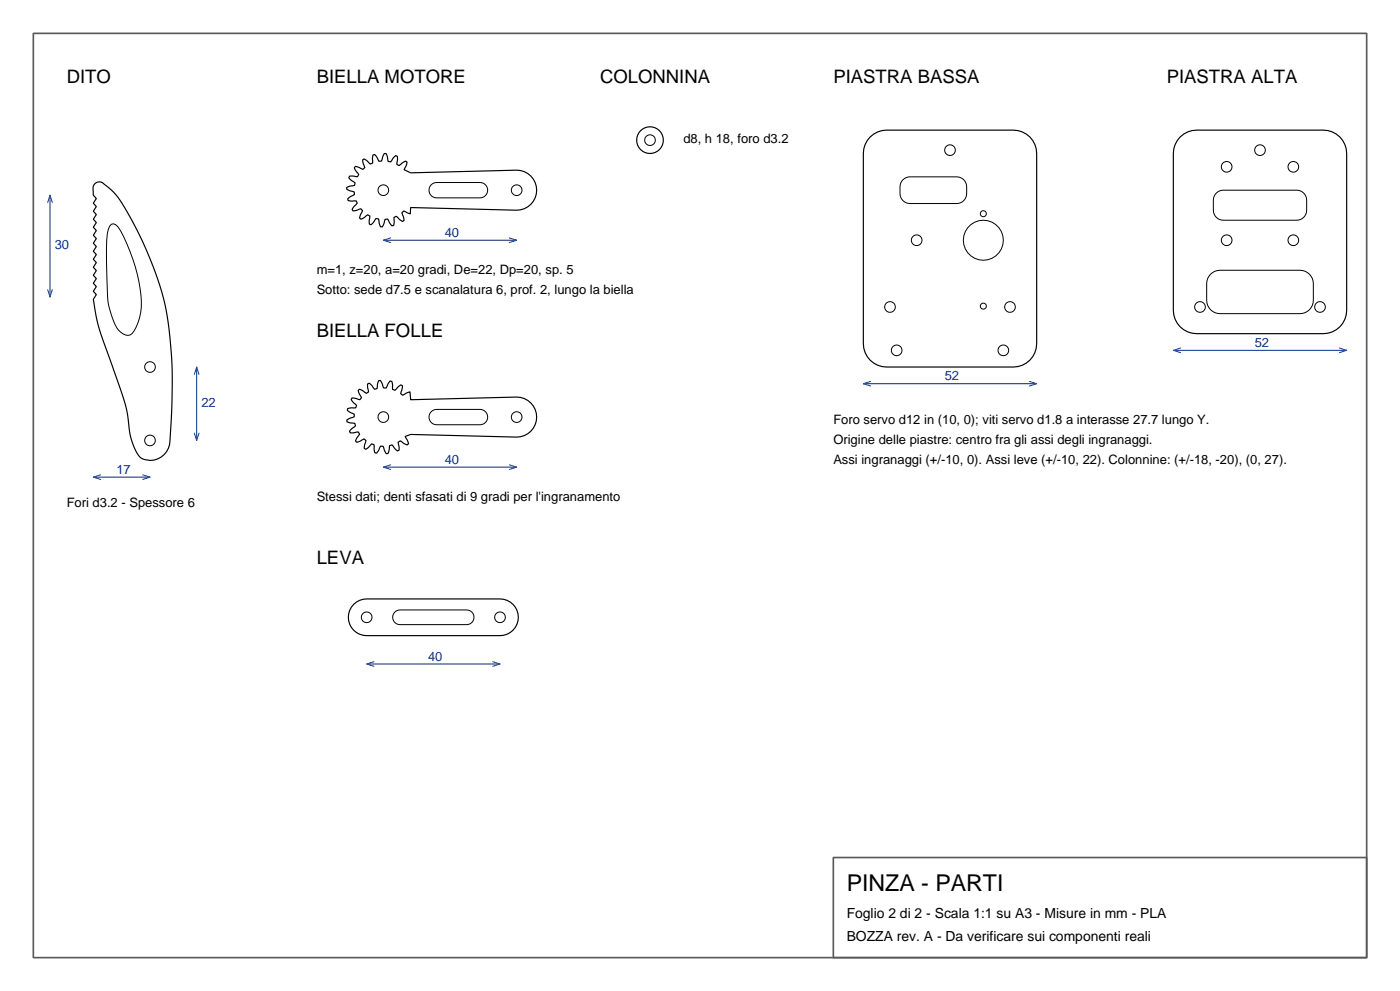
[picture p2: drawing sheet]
<svg xmlns="http://www.w3.org/2000/svg" width="420mm" height="297mm" viewBox="0 0 420 297" stroke-linecap="round" stroke-linejoin="round" font-family="sans-serif">
<path d="M10 10h400v277h-400zM250 257h159.9l.1 29.9-159.9 .1z" fill="none" stroke="#595959" stroke-width=".5"/>
<g fill="none" stroke="#000" stroke-width=".35">
<path d="M28.5 55a1.83 1.83 0 0 1 2.6 .1l.4 .3a20.5 20.5 0 0 1 6.6 8.1 101.8 101.8 0 0 1 12.1 31.4 166.6 166.6 0 0 1 .7 38.3 5.7 5.7 0 0 1-9.1 3.6 20.1 20.1 0 0 1-3.3-10.8 77.1 77.1 0 0 0-4.7-16l-.9-2.5a62.6 62.6 0 0 1-4.9-17.8l.9-1.4-.9-1 .9-1.4-.9-1 .9-1.4-.9-1 .9-1.4-.9-1 .9-1.4-.9-1 .9-1.4-.9-1 .9-1.4-.9-1 .9-1.4-.9-1 .9-1.4-.9-1 .9-1.4-.9-1 .9-1.4-.9-1 .9-1.4-.9-1 .9-1.4-.9-1v-2.6zM106.6 49.9l2.3 .9 .5-.6-.5-1.4a.87 .87 0 0 1 .3-1.2l1.9 1.6 .7-.3-.1-1.6a.87 .87 0 0 1 .7-1l1.3 2h.8l.4-1.5a.87 .87 0 0 1 .9-.8l.6 2.4 .8 .1 .8-1.2a.87 .87 0 0 1 1.2-.5l-.2 2.4 .7 .4 1.2-.9a.86 .86 0 0 1 1.2-.1l-.9 2.3 2 .9 31.8-.8a6 6 0 0 1 6 6 6 6 0 0 1-6 6l-31.8-.8-.1 1.9-2-.9-.5 .6 .5 1.4a.87 .87 0 0 1-.3 1.2l-1.9-1.6-.7 .3 .1 1.6a.87 .87 0 0 1-.7 1l-1.3-2h-.8l-.4 1.5a.87 .87 0 0 1-.9 .8l-.6-2.4-.8-.1-.8 1.2a.87 .87 0 0 1-1.2 .5l.2-2.4-.7-.4-1.2 .9a.86 .86 0 0 1-1.2 .1l.9-2.3-.6-.5-1.4 .5a.87 .87 0 0 1-1.2-.3l1.6-1.9-.3-.7-1.6 .1a.87 .87 0 0 1-1-.7l2-1.3v-.8l-1.5-.4a.87 .87 0 0 1-.8-.9l2.4-.6 .1-.8-1.2-.8a.87 .87 0 0 1-.5-1.2l2.4 .2 .4-.7-.9-1.2a.86 .86 0 0 1-.1-1.2zM261.1 41a7 7 0 0 1 4.9-2h38a7 7 0 0 1 7 7v57a7 7 0 0 1-7 7h-38a7 7 0 0 1-7-7v-57a7 7 0 0 1 2.1-5zM354.1 41a7 7 0 0 1 4.9-2h38a7 7 0 0 1 7 7v47a7 7 0 0 1-7 7h-38a7 7 0 0 1-7-7v-47a7 7 0 0 1 2.1-5zM107.4 117a1.01 1.01 0 0 1 1.5 .2l1 .7 .7-.4-.3-1.5a.87 .87 0 0 1 .5-1.2l1.6 1.9 .7-.2 .2-1.6a.87 .87 0 0 1 .8-.9l1 2.2 .8 .1 .6-1.4a.87 .87 0 0 1 1-.6l.3 2.4 .7 .3 1-1.1a.87 .87 0 0 1 1.2-.3l-.5 2.4 .6 .5 2.2-1.1 .2 2.4 31.8-.8a6 6 0 0 1 6 6 6 6 0 0 1-6 6l-31.8-.8-1.7 .6 .8 1.3a.87 .87 0 0 1-.1 1.2l-2.1-1.2-.7 .4 .3 1.5a.87 .87 0 0 1-.5 1.2l-1.6-1.9-.7 .2-.2 1.6a.87 .87 0 0 1-.8 .9l-1-2.3h-.7l-.7 1.4a.87 .87 0 0 1-1 .6l-.3-2.4-.7-.3-1 1.1a.87 .87 0 0 1-1.2 .3l.5-2.4-.6-.5-1.3 .8a.87 .87 0 0 1-1.2-.1l1.2-2.1-.4-.7-1.5 .3a.87 .87 0 0 1-1.2-.5l1.9-1.6-.2-.7-1.6-.2a.87 .87 0 0 1-.9-.8l2.3-1v-.8l-1.4-.6a.87 .87 0 0 1-.6-1l2.4-.3 .3-.7-1.1-1a.87 .87 0 0 1-.3-1.2l2.4 .5 .5-.6zM106.1 181.1a5.5 5.5 0 0 1 3.9-1.6h40a5.5 5.5 0 0 1 5.5 5.5 5.5 5.5 0 0 1-5.5 5.5h-40a5.5 5.5 0 0 1-5.1-3.4 5.5 5.5 0 0 1 1.2-6z"/>
<circle cx="195" cy="42" r="4"/>
</g>
<g fill="none" stroke="#000" stroke-width=".3">
<path d="M129.4 55.4l.7-.5 .9-.2h13a2.3 2.3 0 0 1 2.3 2.3 2.3 2.3 0 0 1-2.3 2.3h-13a2.3 2.3 0 0 1-2.1-1.4 2.3 2.3 0 0 1 .5-2.5zM270.9 53.9a2.99 2.99 0 0 1 2.1-.9h14a3 3 0 0 1 3 3 4.7 4.7 0 0 1-.9 4.1 2.99 2.99 0 0 1-2.1 .9h-14a3 3 0 0 1-3-3 4.7 4.7 0 0 1 .9-4.1zM364.9 57.9a2.99 2.99 0 0 1 2.1-.9h22a3 3 0 0 1 3 3v3a3 3 0 0 1-3 3h-22a3 3 0 0 1-3-3v-3a2.99 2.99 0 0 1 .9-2.1zM33 67.7l.5-.5 .6-.1 .6 .2a14.9 14.9 0 0 1 3.4 5.8 47.4 47.4 0 0 1 4.3 18.9 14.7 14.7 0 0 1-2.8 8 2.9 2.9 0 0 1-4-1 24.7 24.7 0 0 1-3.5-14.4l-.1-6.4a34.5 34.5 0 0 1 .5-9.6zM363.2 82.2a4 4 0 0 1 2.8-1.2h24a4 4 0 0 1 4 4v5a4 4 0 0 1-4 4h-24a4 4 0 0 1-4-4v-5a4 4 0 0 1 1.2-2.8zM129.4 123.4l.7-.5 .9-.2h13a2.3 2.3 0 0 1 2.3 2.3 2.3 2.3 0 0 1-2.3 2.3h-13a2.3 2.3 0 0 1-2.1-1.4 2.3 2.3 0 0 1 .5-2.5zM118.4 183.4l.8-.4 .8-.2h20a2.2 2.2 0 0 1 2.2 2.2 2.2 2.2 0 0 1-2.2 2.2h-20a2.2 2.2 0 0 1-2-1.4 2.2 2.2 0 0 1 .4-2.4z"/>
<circle cx="115" cy="57" r="1.6"/>
<circle cx="155" cy="57" r="1.6"/>
<circle cx="195" cy="42" r="1.6"/>
<circle cx="285" cy="45" r="1.6"/>
<circle cx="368" cy="50" r="1.6"/>
<circle cx="378" cy="45" r="1.6"/>
<circle cx="388" cy="50" r="1.6"/>
<circle cx="275" cy="72" r="1.6"/>
<circle cx="295" cy="64" r=".9"/>
<circle cx="295" cy="72" r="6"/>
<circle cx="368" cy="72" r="1.6"/>
<circle cx="388" cy="72" r="1.6"/>
<circle cx="267" cy="92" r="1.6"/>
<circle cx="295" cy="91.7" r=".9"/>
<circle cx="303" cy="92" r="1.6"/>
<circle cx="360" cy="92" r="1.6"/>
<circle cx="396" cy="92" r="1.6"/>
<circle cx="45" cy="110" r="1.6"/>
<circle cx="269" cy="105" r="1.6"/>
<circle cx="301" cy="105" r="1.6"/>
<circle cx="45" cy="132" r="1.6"/>
<circle cx="115" cy="125" r="1.6"/>
<circle cx="155" cy="125" r="1.6"/>
<circle cx="110" cy="185" r="1.6"/>
<circle cx="150" cy="185" r="1.6"/>
</g>
<g fill="none" stroke="#0d338c" stroke-width=".3">
<path d="M15 58.5v30.5M14.3 60.7l.7-2.2 .7 2.2M115 72h40M117.2 71.3l-2.2 .7 2.2 .7M152.8 71.3l2.2 .7-2.2 .7M14.3 86.8l.7 2.2 .7-2.2M58.3 112.2l.7-2.2 .7 2.2M59 110v22M259 115h52M261.2 114.3l-2.2 .7 2.2 .7M308.8 114.3l2.2 .7-2.2 .7M352 105h52"/>
<path d="M354.2 104.3l-2.2 .7 2.2 .7M401.8 104.3l2.2 .7-2.2 .7M58.3 129.8l.7 2.2 .7-2.2M115 140h40M117.2 139.3l-2.2 .7 2.2 .7M152.8 139.3l2.2 .7-2.2 .7M28 143h17M30.2 142.3l-2.2 .7 2.2 .7M42.8 142.3l2.2 .7-2.2 .7M110 199h40M112.2 198.3l-2.2 .7 2.2 .7M147.8 198.3l2.2 .7-2.2 .7"/>
</g>
<text font-size="6.9" x="254" y="267">PINZA - PARTI</text>
<g font-size="5.6">
<text x="20" y="25">DITO</text>
<text x="95" y="25">BIELLA MOTORE</text>
<text x="180" y="25">COLONNINA</text>
<text x="250" y="25">PIASTRA BASSA</text>
<text x="350" y="25">PIASTRA ALTA</text>
<text x="95" y="101">BIELLA FOLLE</text>
<text x="95" y="169">LEVA</text>
</g>
<g font-size="4.2">
<text x="254" y="275">Foglio 2 di 2 - Scala 1:1 su A3 - Misure in mm - PLA</text>
<text x="254" y="282">BOZZA rev. A - Da verificare sui componenti reali</text>
</g>
<g font-size="3.9">
<text x="205" y="43">d8, h 18, foro d3.2</text>
<text x="95" y="82">m=1, z=20, a=20 gradi, De=22, Dp=20, sp. 5</text>
<text x="95" y="88">Sotto: sede d7.5 e scanalatura 6, prof. 2, lungo la biella</text>
<text x="250" y="127">Foro servo d12 in (10, 0); viti servo d1.8 a interasse 27.7 lungo Y.</text>
<text x="250" y="133">Origine delle piastre: centro fra gli assi degli ingranaggi.</text>
<text x="250" y="139">Assi ingranaggi (+/-10, 0). Assi leve (+/-10, 22). Colonnine: (+/-18, -20), (0, 27).</text>
<text x="95" y="150">Stessi dati; denti sfasati di 9 gradi per l'ingranamento</text>
<text x="20" y="152">Fori d3.2 - Spessore 6</text>
</g>
<g font-size="3.9" fill="#0d338c">
<text x="133.4" y="71">40</text>
<text x="16.4" y="74.7">30</text>
<text x="376.4" y="104">52</text>
<text x="283.4" y="114">52</text>
<text x="60.4" y="122">22</text>
<text x="34.9" y="142">17</text>
<text x="133.4" y="139">40</text>
<text x="128.4" y="198">40</text>
</g>
</svg>
